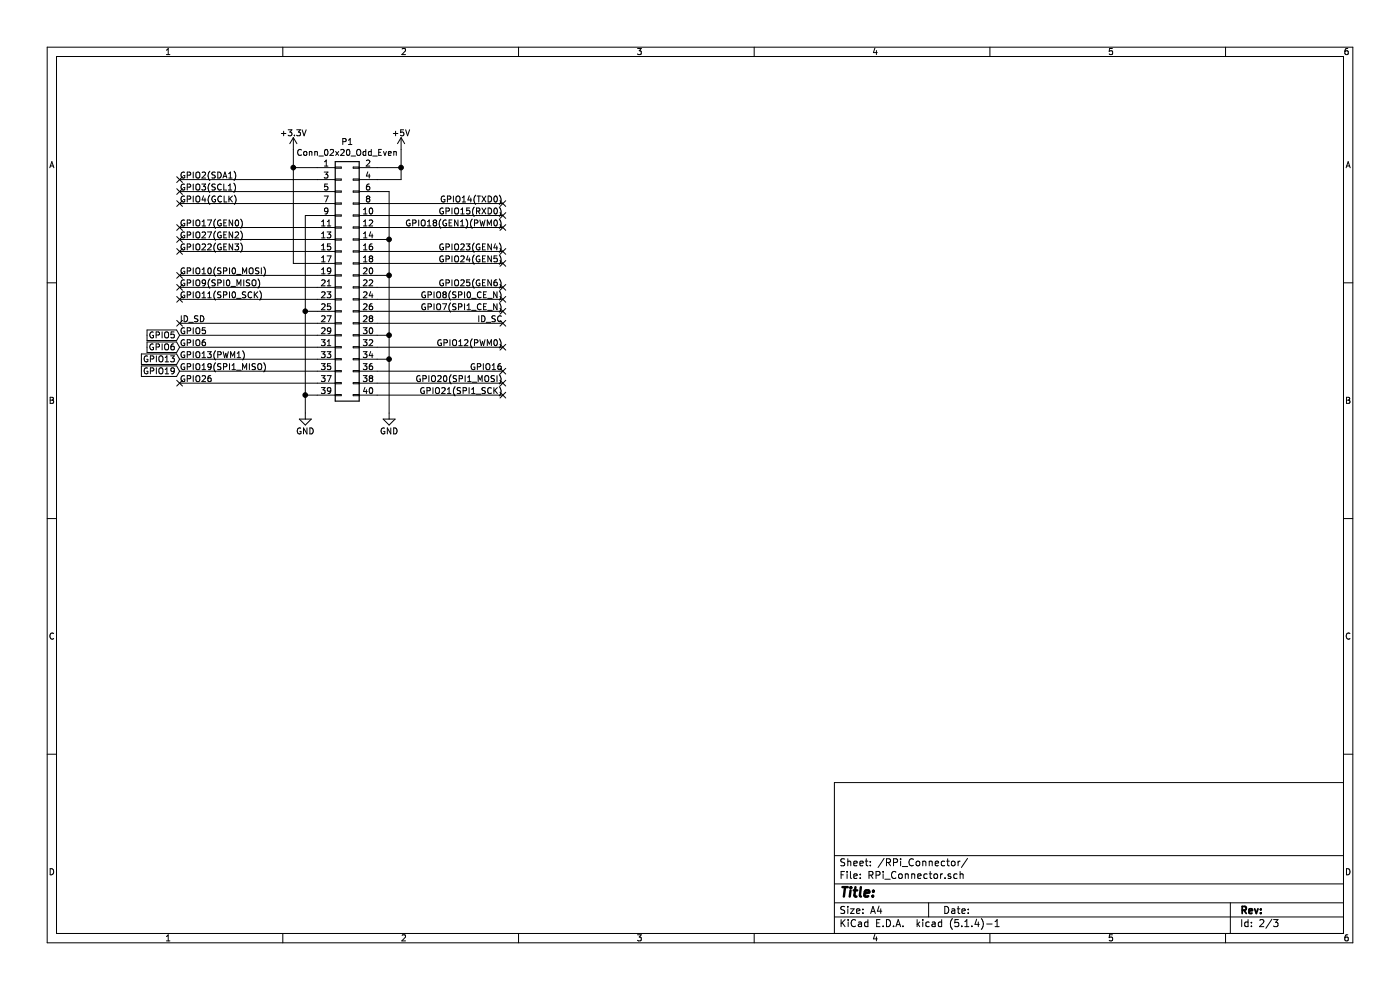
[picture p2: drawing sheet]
EESchema Schematic File Version 4
LIBS:NetworkBreaker-cache
EELAYER 30 0
EELAYER END
$Descr A4 11693 8268
encoding utf-8
Sheet 2 3
Title ""
Date ""
Rev ""
Comp ""
Comment1 ""
Comment2 ""
Comment3 ""
Comment4 ""
$EndDescr
$Comp
L power:+5V #PWR?
U 1 1
P 3350 1250
AR Path="/5F61111D" Ref="#PWR?"  Part="1" 
AR Path="/5F60B892/5F61111D" Ref="#PWR023"  Part="1" 
F 0 "#PWR023" H 3350 1100 50  0001 C CNN
F 1 "+5V" H 3350 1390 50  0000 C CNN
F 2 "" H 3350 1250 50  0000 C CNN
F 3 "" H 3350 1250 50  0000 C CNN
	1    3350 1250
	1    0    0    -1  
$EndComp
Wire Wire Line
	3350 1250 3350 1400
Wire Wire Line
	3350 1400 3150 1400
Wire Wire Line
	3350 1500 3150 1500
Connection ~ 3350 1400
$Comp
L power:GND #PWR?
U 1 1
P 3250 3450
AR Path="/5F611127" Ref="#PWR?"  Part="1" 
AR Path="/5F60B892/5F611127" Ref="#PWR022"  Part="1" 
F 0 "#PWR022" H 3250 3200 50  0001 C CNN
F 1 "GND" H 3250 3300 50  0000 C CNN
F 2 "" H 3250 3450 50  0000 C CNN
F 3 "" H 3250 3450 50  0000 C CNN
	1    3250 3450
	1    0    0    -1  
$EndComp
Wire Wire Line
	3250 1600 3250 2000
Wire Wire Line
	3250 3000 3150 3000
Wire Wire Line
	3250 2800 3150 2800
Connection ~ 3250 3000
Wire Wire Line
	3250 2300 3150 2300
Connection ~ 3250 2800
Wire Wire Line
	3250 2000 3150 2000
Connection ~ 3250 2300
$Comp
L power:GND #PWR?
U 1 1
P 2550 3450
AR Path="/5F611135" Ref="#PWR?"  Part="1" 
AR Path="/5F60B892/5F611135" Ref="#PWR021"  Part="1" 
F 0 "#PWR021" H 2550 3200 50  0001 C CNN
F 1 "GND" H 2550 3300 50  0000 C CNN
F 2 "" H 2550 3450 50  0000 C CNN
F 3 "" H 2550 3450 50  0000 C CNN
	1    2550 3450
	1    0    0    -1  
$EndComp
Wire Wire Line
	2550 3300 2650 3300
Wire Wire Line
	2550 1800 2550 2600
Wire Wire Line
	2550 2600 2650 2600
Connection ~ 2550 3300
Connection ~ 2450 1400
Wire Wire Line
	2450 2200 2650 2200
Wire Wire Line
	2450 1400 2650 1400
Wire Wire Line
	2450 1250 2450 1400
$Comp
L power:+3.3V #PWR?
U 1 1
P 2450 1250
AR Path="/5F611143" Ref="#PWR?"  Part="1" 
AR Path="/5F60B892/5F611143" Ref="#PWR020"  Part="1" 
F 0 "#PWR020" H 2450 1100 50  0001 C CNN
F 1 "+3.3V" H 2450 1390 50  0000 C CNN
F 2 "" H 2450 1250 50  0000 C CNN
F 3 "" H 2450 1250 50  0000 C CNN
	1    2450 1250
	1    0    0    -1  
$EndComp
Wire Wire Line
	2550 1800 2650 1800
Connection ~ 2550 2600
Wire Wire Line
	2650 1500 1500 1500
Wire Wire Line
	1500 1600 2650 1600
Wire Wire Line
	1500 1700 2650 1700
Wire Wire Line
	2650 1900 1500 1900
Wire Wire Line
	1500 2000 2650 2000
Wire Wire Line
	1500 2100 2650 2100
Wire Wire Line
	2650 2300 1500 2300
Wire Wire Line
	1500 2400 2650 2400
Wire Wire Line
	1500 2500 2650 2500
Wire Wire Line
	2650 2700 1500 2700
Wire Wire Line
	1500 2800 2650 2800
Wire Wire Line
	1500 2900 2650 2900
Wire Wire Line
	2650 3000 1500 3000
Wire Wire Line
	1500 3100 2650 3100
Wire Wire Line
	1500 3200 2650 3200
Wire Wire Line
	3150 3100 4200 3100
Wire Wire Line
	3150 3200 4200 3200
Wire Wire Line
	3150 2600 4200 2600
Wire Wire Line
	3150 2700 4200 2700
Wire Wire Line
	3150 2400 4200 2400
Wire Wire Line
	3150 2500 4200 2500
Wire Wire Line
	3150 2100 4200 2100
Wire Wire Line
	3150 2200 4200 2200
Wire Wire Line
	3150 1800 4200 1800
Wire Wire Line
	3150 1900 4200 1900
Wire Wire Line
	3150 1700 4200 1700
Wire Wire Line
	3150 2900 4200 2900
Text Label 1500 1500 0    50   ~ 0
GPIO2(SDA1)
Text Label 1500 1600 0    50   ~ 0
GPIO3(SCL1)
Text Label 1500 1700 0    50   ~ 0
GPIO4(GCLK)
Text Label 1500 1900 0    50   ~ 0
GPIO17(GEN0)
Text Label 1500 2000 0    50   ~ 0
GPIO27(GEN2)
Text Label 1500 2100 0    50   ~ 0
GPIO22(GEN3)
Text Label 1500 2300 0    50   ~ 0
GPIO10(SPI0_MOSI)
Text Label 1500 2400 0    50   ~ 0
GPIO9(SPI0_MISO)
Text Label 1500 2500 0    50   ~ 0
GPIO11(SPI0_SCK)
Text Label 1500 2700 0    50   ~ 0
ID_SD
Text Label 1500 2800 0    50   ~ 0
GPIO5
Text Label 1500 2900 0    50   ~ 0
GPIO6
Text Label 1500 3000 0    50   ~ 0
GPIO13(PWM1)
Text Label 1500 3100 0    50   ~ 0
GPIO19(SPI1_MISO)
Text Label 1500 3200 0    50   ~ 0
GPIO26
Text Label 4200 3200 2    50   ~ 0
GPIO20(SPI1_MOSI)
Text Label 4200 3100 2    50   ~ 0
GPIO16
Text Label 4200 2900 2    50   ~ 0
GPIO12(PWM0)
Text Label 4200 2700 2    50   ~ 0
ID_SC
Text Label 4200 2600 2    50   ~ 0
GPIO7(SPI1_CE_N)
Text Label 4200 2500 2    50   ~ 0
GPIO8(SPI0_CE_N)
Text Label 4200 2400 2    50   ~ 0
GPIO25(GEN6)
Text Label 4200 2200 2    50   ~ 0
GPIO24(GEN5)
Text Label 4200 2100 2    50   ~ 0
GPIO23(GEN4)
Text Label 4200 1900 2    50   ~ 0
GPIO18(GEN1)(PWM0)
Text Label 4200 1800 2    50   ~ 0
GPIO15(RXD0)
Text Label 4200 1700 2    50   ~ 0
GPIO14(TXD0)
Wire Wire Line
	3250 1600 3150 1600
Connection ~ 3250 2000
$Comp
L Connector_Generic:Conn_02x20_Odd_Even P?
U 1 1
P 2850 2300
AR Path="/5F611183" Ref="P?"  Part="1" 
AR Path="/5F60B892/5F611183" Ref="P1"  Part="1" 
F 0 "P1" H 2900 3417 50  0000 C CNN
F 1 "Conn_02x20_Odd_Even" H 2900 3326 50  0000 C CNN
F 2 "Connector_PinSocket_2.54mm:PinSocket_2x20_P2.54mm_Vertical" H -2000 1350 50  0001 C CNN
F 3 "" H -2000 1350 50  0001 C CNN
F 4 "C50982" H 2850 2300 50  0001 C CNN "LCSC"
	1    2850 2300
	1    0    0    -1  
$EndComp
Wire Wire Line
	3150 3300 4200 3300
Text Label 4200 3300 2    50   ~ 0
GPIO21(SPI1_SCK)
Wire Wire Line
	3350 1400 3350 1500
Wire Wire Line
	3250 3000 3250 3450
Wire Wire Line
	3250 2800 3250 3000
Wire Wire Line
	3250 2300 3250 2800
Wire Wire Line
	2550 3300 2550 3450
Wire Wire Line
	2450 1400 2450 2200
Wire Wire Line
	2550 2600 2550 3300
Wire Wire Line
	3250 2000 3250 2300
Text GLabel 1500 3000 0    50   Input ~ 0
GPIO13
Text GLabel 1500 3100 0    50   Input ~ 0
GPIO19
Text GLabel 1500 2900 0    50   Input ~ 0
GPIO6
Text GLabel 1500 2800 0    50   Input ~ 0
GPIO5
NoConn ~ 1500 3200
NoConn ~ 1500 2700
NoConn ~ 1500 2500
NoConn ~ 1500 2400
NoConn ~ 1500 2300
NoConn ~ 1500 1900
NoConn ~ 1500 2000
NoConn ~ 1500 2100
NoConn ~ 1500 1700
NoConn ~ 1500 1600
NoConn ~ 1500 1500
NoConn ~ 4200 1700
NoConn ~ 4200 1800
NoConn ~ 4200 1900
NoConn ~ 4200 2100
NoConn ~ 4200 2200
NoConn ~ 4200 2400
NoConn ~ 4200 2500
NoConn ~ 4200 2600
NoConn ~ 4200 2700
NoConn ~ 4200 2900
NoConn ~ 4200 3100
NoConn ~ 4200 3200
NoConn ~ 4200 3300
$EndSCHEMATC
